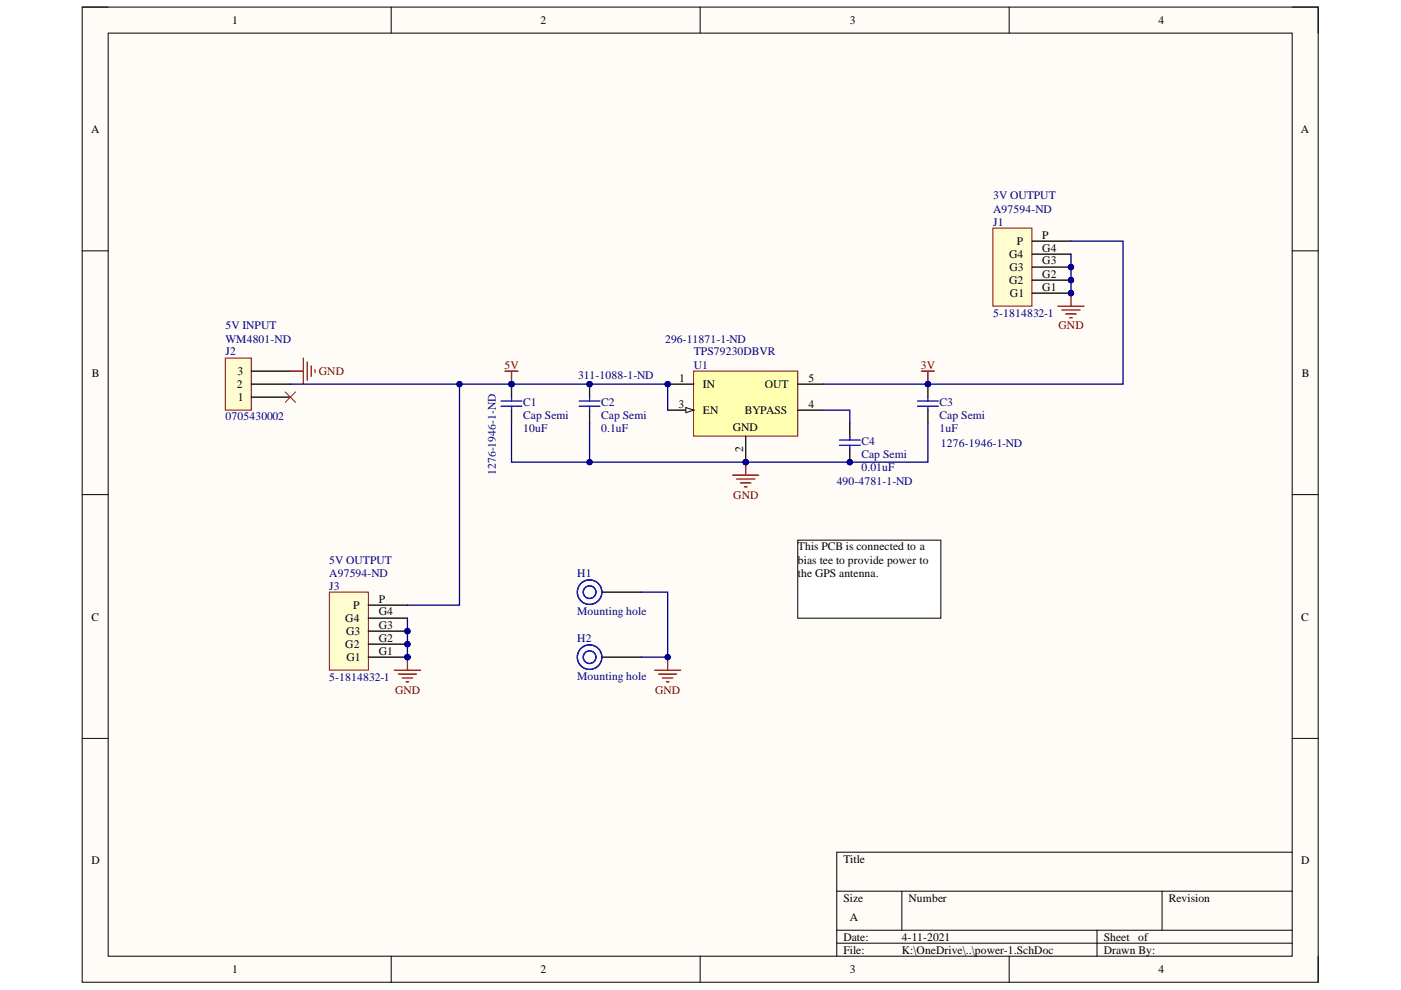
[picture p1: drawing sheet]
# Altium project gps_power.PrjPcb
1 sheet, 10 parts. Net scope: global (net labels, ports and power ports of the same name join across sheets).
Board file: gps_power.PcbDoc

## Sheet power-1.SchDoc
size A

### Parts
C1  Cap Semi  value 10uF  Supplier Part Number 1: 1276-1946-1-ND  [1608[0603]]
C2  Cap Semi  value 0.1uF  Supplier Part Number 1: 311-1088-1-ND  [1608[0603]]
C3  Cap Semi  value 1uF  Supplier Part Number 1: 1276-1946-1-ND  [1608[0603]]
C4  Cap Semi  value 0.01uF  Supplier Part Number 1: 490-4781-1-ND  [1608[0603]]
H1  Mounting hole  [M3 hole]  (no BOM)
H2  Mounting hole  [M3 hole]  (no BOM)
J1  5-1814832-1  Supplier Part Number 1: A97594-ND  [5-1814832-1]
J2  0705430002  Supplier Part Number 1: WM4801-ND  [0705430002]
J3  5-1814832-1  Supplier Part Number 1: A97594-ND  [5-1814832-1]
U1  TPS79230DBVR  Supplier Part Number 1: 296-11871-1-ND  [DBV0005A_L]

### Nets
3V: C3.2 J1.P U1.5(OUT)
5V: C1.2 C2.2 J2.2 J3.P U1.1(IN) U1.3(EN)
GND: C1.1 C2.1 C3.1 C4.1 H1.1 H2.1 J1.G1 J1.G2 J1.G3 J1.G4 J2.3 J3.G1 J3.G2 J3.G3 J3.G4 U1.2(GND)
NetC4_2: C4.2 U1.4(BYPASS)

Not connected (* = marked no-connect by the designer): J2 1*

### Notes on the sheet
- (near J1) 3V OUTPUT
- (near J2) 5V INPUT
- (near J3) 5V OUTPUT
- This PCB is connected to a bias tee to provide power to the GPS antenna.
